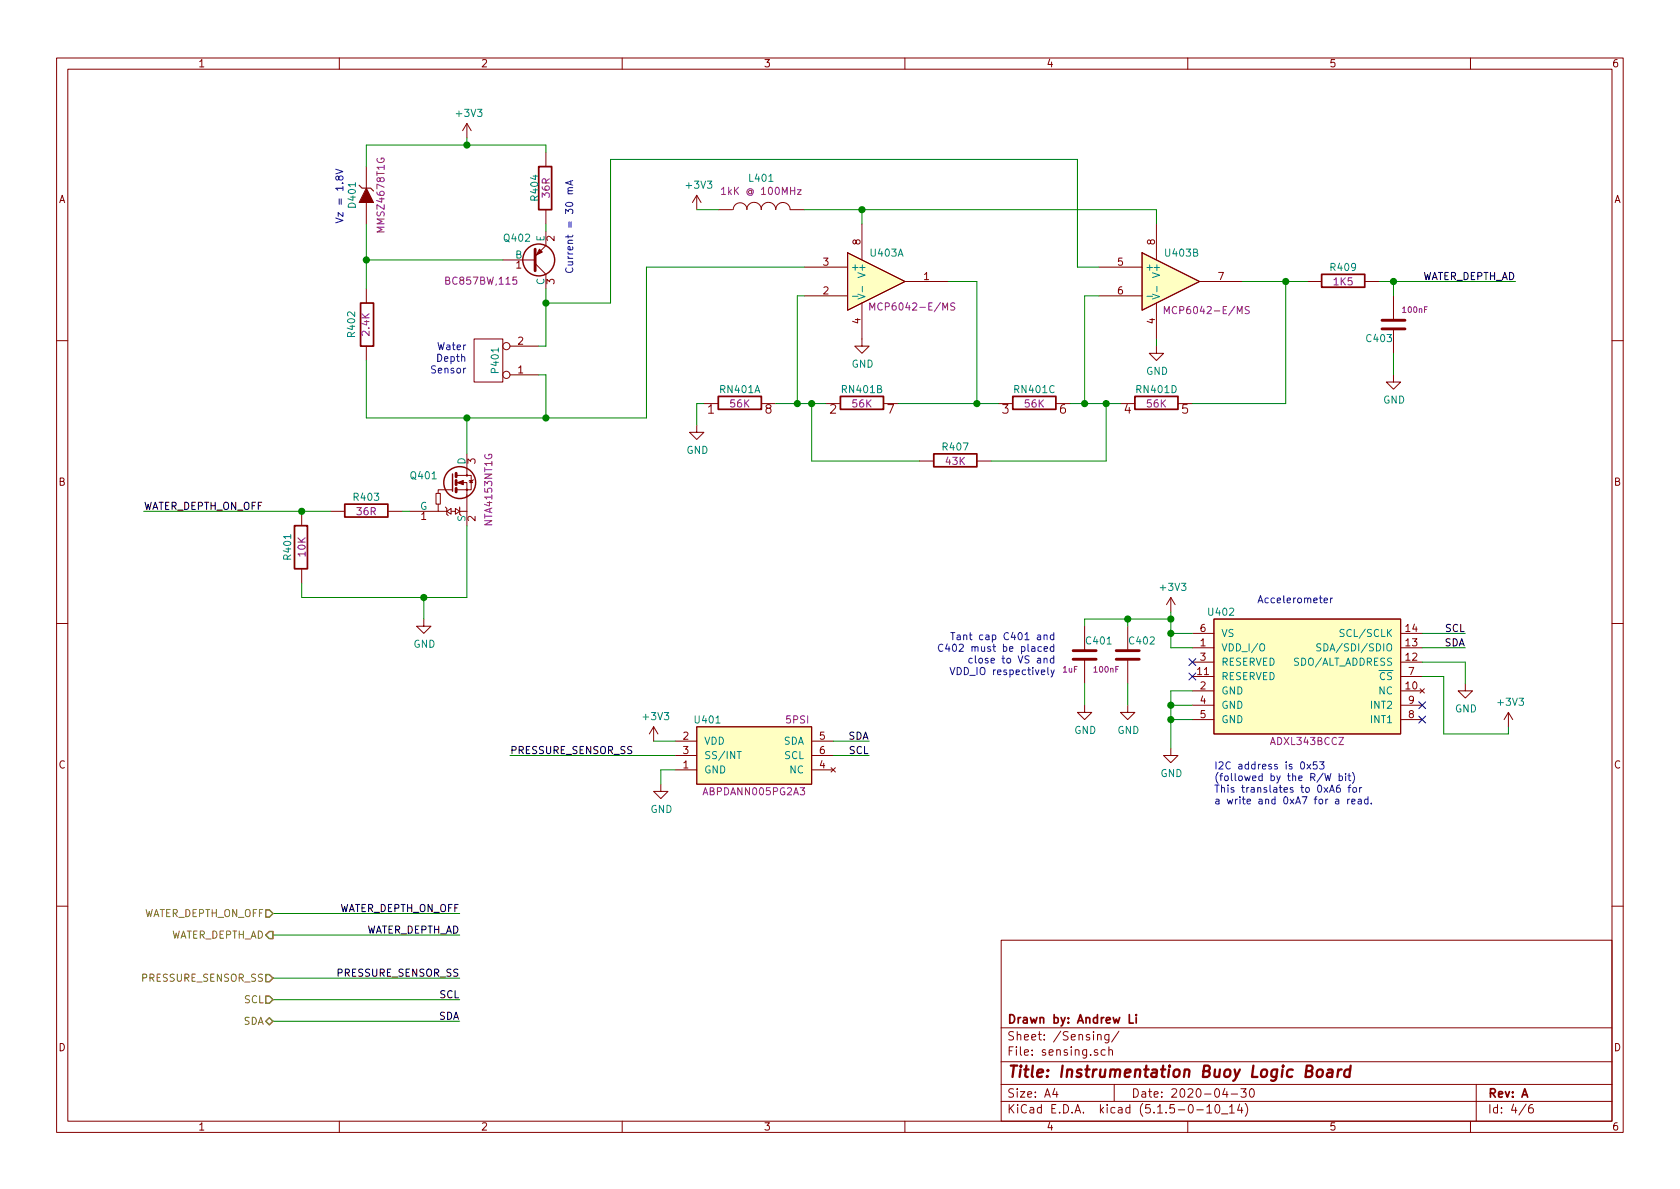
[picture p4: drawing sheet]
EESchema Schematic File Version 4
EELAYER 30 0
EELAYER END
$Descr A4 11693 8268
encoding utf-8
Sheet 4 6
Title "Instrumentation Buoy Logic Board"
Date "2020-04-30"
Rev "A"
Comp "Drawn by: Andrew Li"
Comment1 ""
Comment2 ""
Comment3 ""
Comment4 ""
$EndDescr
Text Notes 8750 4200 0    50   ~ 0
Accelerometer
NoConn ~ 8300 4600
NoConn ~ 8300 4700
Text Label 10200 4400 2    50   ~ 0
SCL
Text Label 10200 4500 2    50   ~ 0
SDA
NoConn ~ 9900 4900
NoConn ~ 9900 5000
Text Notes 8450 5600 0    50   ~ 0
I2C address is 0x53\n(followed by the R/W bit)\nThis translates to 0xA6 for\na write and 0xA7 for a read.
Text Notes 3250 2600 2    50   ~ 0
Water\nDepth\nSensor
Text Notes 2400 1550 1    50   ~ 0
Vz = 1.8V
Text Label 10550 1950 2    50   ~ 0
WATER_DEPTH_AD
Text Label 1000 3550 0    50   ~ 0
WATER_DEPTH_ON_OFF
Wire Wire Line
	9600 1950 9700 1950
Wire Wire Line
	9700 2600 9700 2450
Wire Wire Line
	9700 1950 9700 2050
Connection ~ 9700 1950
Wire Wire Line
	8150 4800 8150 4900
Wire Wire Line
	8150 4800 8300 4800
Wire Wire Line
	8300 4900 8150 4900
Connection ~ 8150 4900
Wire Wire Line
	8300 5000 8150 5000
Connection ~ 8150 5000
Wire Wire Line
	8150 4250 8150 4300
Wire Wire Line
	8150 4400 8300 4400
Wire Wire Line
	8150 4500 8300 4500
Connection ~ 8150 4400
Wire Wire Line
	7550 4350 7550 4300
Wire Wire Line
	7550 4300 7850 4300
Connection ~ 8150 4300
Wire Wire Line
	7850 4350 7850 4300
Connection ~ 7850 4300
Wire Wire Line
	7850 4750 7850 4900
Wire Wire Line
	7550 4750 7550 4900
Wire Wire Line
	10200 4750 10200 4600
Wire Wire Line
	10200 4600 9900 4600
Wire Wire Line
	9900 4700 10050 4700
Wire Wire Line
	10050 4700 10050 5100
Wire Wire Line
	2550 1550 2550 1800
Wire Wire Line
	3500 1800 2550 1800
Connection ~ 2550 1800
Wire Wire Line
	2550 2900 3250 2900
Wire Wire Line
	3800 2600 3800 2900
Wire Wire Line
	3250 3150 3250 2900
Connection ~ 3250 2900
Wire Wire Line
	1000 3550 2100 3550
Wire Wire Line
	2100 4150 2950 4150
Connection ~ 2100 3550
Wire Wire Line
	2100 4150 2100 4050
Wire Wire Line
	10200 4500 9900 4500
Wire Wire Line
	10200 4400 9900 4400
Wire Wire Line
	2550 1000 2550 1150
Wire Wire Line
	2950 4300 2950 4150
Connection ~ 2950 4150
Wire Wire Line
	3250 4150 3250 3650
Wire Wire Line
	3800 2000 3800 2100
Wire Wire Line
	2550 2900 2550 2500
Wire Wire Line
	3800 1000 3800 1050
Wire Wire Line
	3800 1600 3800 1550
Wire Wire Line
	3800 2400 3750 2400
Wire Wire Line
	3750 2600 3800 2600
Connection ~ 3800 2900
Wire Wire Line
	3800 2100 4250 2100
Connection ~ 3800 2100
Wire Wire Line
	2550 1000 3250 1000
Wire Wire Line
	3250 950  3250 1000
Connection ~ 3250 1000
Wire Wire Line
	1900 6950 3200 6950
Wire Wire Line
	1900 7100 3200 7100
Text Label 3200 6950 2    50   ~ 0
SCL
Text Label 3200 7100 2    50   ~ 0
SDA
Wire Wire Line
	1900 6350 3200 6350
Text Label 3200 6350 2    50   ~ 0
WATER_DEPTH_ON_OFF
$Comp
L Capacitors:ECS00052 C401
U 1 1
P 7550 4550
F 0 "C401" H 7550 4650 50  0000 L CNN
F 1 "ECS00052" V 7300 4400 40  0001 L CNN
F 2 "ECFootprints:EC0603_C" H 7588 4400 30  0001 C CNN
F 3 "${INTERNAL_PARTS_LIB}/Datasheets/Capacitors/Murata GRM Capacitors/GRM188R61H105KAAL#.pdf" H 7550 4550 60  0001 C CNN
F 4 "1uF" H 7450 4450 40  0000 C CNN "Component Value"
F 5 "GRM188R61H105KAALD" V 7700 4550 40  0001 C CNN "Manfacturer Part Number"
F 6 "Murata" V 7400 4550 40  0001 C CNN "Manufacturer"
F 7 "GRM Series" V 7800 4550 40  0001 C CNN "Series"
F 8 "1uF, 0603, 10%, 50V, X5R, Ceramic" V 7900 4500 40  0001 C CNN "Part Description"
	1    7550 4550
	1    0    0    -1  
$EndComp
$Comp
L Resistors:ECS00080 R404
U 1 1
P 3800 1300
F 0 "R404" H 3800 1380 50  0000 C CNN
F 1 "ECS00080" H 3800 1550 50  0001 C CNN
F 2 "ECFootprints:EC0603" H 3800 1230 30  0001 C CNN
F 3 "${INTERNAL_PARTS_LIB}/Datasheets/Resistors/Vishay - CRCW Series - Thick Film.pdf" H 3800 1300 30  0001 C CNN
F 4 "36R" H 3800 1300 50  0000 C CNN "Component Value"
F 5 "CRCW060336R0FKEA" H 3800 1200 50  0001 C CNN "Manufacturer Part Number"
F 6 "Vishay" H 3800 1450 50  0001 C CNN "Manufacturer"
F 7 "CRCW Series" H 3800 1100 50  0001 C CNN "Series"
F 8 "36R, 0603, 0.1W,  Thick Film" H 3800 1000 50  0001 C CNN "Part Description"
	1    3800 1300
	0    -1   -1   0   
$EndComp
$Comp
L Resistors:ECS00083 R409
U 1 1
P 9350 1950
F 0 "R409" H 9350 2050 50  0000 C CNN
F 1 "ECS00083" H 9350 2200 50  0001 C CNN
F 2 "ECFootprints:EC0603" H 9350 1880 30  0001 C CNN
F 3 "${INTERNAL_PARTS_LIB}/Datasheets/Resistors/Bourns - CR Series - Thick Film.pdf" H 9350 1950 30  0001 C CNN
F 4 "1K5" H 9350 1950 50  0000 C CNN "Component Value"
F 5 "CR0603-FX-1501ELF" H 9350 1850 50  0001 C CNN "Manufacturer Part Number"
F 6 "Bourns" H 9350 2100 50  0001 C CNN "Manufacturer"
F 7 "CR Series" H 9350 1750 50  0001 C CNN "Series"
F 8 "1K5, 0603, 1%,  0.1W, Thick Film" H 9350 1650 50  0001 C CNN "Part Description"
	1    9350 1950
	1    0    0    -1  
$EndComp
$Comp
L Capacitors:ECS00075 C403
U 1 1
P 9700 2250
F 0 "C403" H 9700 2350 50  0000 L CNN
F 1 "ECS00075" V 9450 2100 40  0001 L CNN
F 2 "ECFootprints:EC0603_C" H 9738 2100 30  0001 C CNN
F 3 "${INTERNAL_PARTS_LIB}/Datasheets/Capacitors/Murata GRM Capacitors/GRM188R71C104KA01#.pdf" H 9700 2250 60  0001 C CNN
F 4 "100nF" H 9550 2150 40  0000 C CNN "Component Value"
F 5 "GRM188R71C104KA01D" V 9850 2250 40  0001 C CNN "Manfacturer Part Number"
F 6 "Murata" V 9550 2250 40  0001 C CNN "Manufacturer"
F 7 "GRM Series" V 9950 2250 40  0001 C CNN "Series"
F 8 "100nF, 0603, 10%, 16V, X7R, Ceramic" V 10050 2200 40  0001 C CNN "Part Description"
	1    9700 2250
	-1   0    0    1   
$EndComp
$Comp
L Resistors:ECS00045 R401
U 1 1
P 2100 3800
F 0 "R401" H 2100 3900 50  0000 C CNN
F 1 "ECS00045" H 2100 4050 50  0001 C CNN
F 2 "ECFootprints:EC0603" H 2100 3730 30  0001 C CNN
F 3 "${INTERNAL_PARTS_LIB}/Datasheets/Resistors/Panasonic - ERJ Series - Thick Film.pdf" H 2100 3800 30  0001 C CNN
F 4 "10K" H 2100 3800 50  0000 C CNN "Component Value"
F 5 "ERJ3GEYJ103V" H 2100 3700 50  0001 C CNN "Manufacturer Part Number"
F 6 "Panasonic" H 2100 3950 50  0001 C CNN "Manufacturer"
F 7 "ERJ Series" H 2100 3600 50  0001 C CNN "Series"
F 8 "10K, 0603, 5%, 0.1W, Thick Film" H 2100 3500 50  0001 C CNN "Part Description"
	1    2100 3800
	0    -1   -1   0   
$EndComp
$Comp
L Sensors:ECS00016 U402
U 1 1
P 9100 4700
F 0 "U402" H 8500 5150 50  0000 C CNN
F 1 "ECS00016" H 9100 5150 50  0001 C CNN
F 2 "ECFootprints:ECS00016F" H 8850 4800 50  0001 C CNN
F 3 "${INTERNAL_PARTS_LIB}/Datasheets/Sensors/Analog Devices - ADXL343, 3 Axis Accelerometer.pdf" H 8850 4800 50  0001 C CNN
F 4 "ADXL343BCCZ" H 9100 4250 50  0000 C CNN "Manufacturer Part Number"
F 5 "Analog Device" H 9100 4150 50  0001 C CNN "Manufacturer"
F 6 "Accelerometer, 3 axis" H 9100 4050 50  0001 C CNN "Part Description"
	1    9100 4700
	1    0    0    -1  
$EndComp
$Comp
L Capacitors:ECS00075 C402
U 1 1
P 7850 4550
F 0 "C402" H 7850 4650 50  0000 L CNN
F 1 "ECS00075" V 7600 4400 40  0001 L CNN
F 2 "ECFootprints:EC0603_C" H 7888 4400 30  0001 C CNN
F 3 "${INTERNAL_PARTS_LIB}/Datasheets/Capacitors/Murata GRM Capacitors/GRM188R71C104KA01#.pdf" H 7850 4550 60  0001 C CNN
F 4 "100nF" H 7700 4450 40  0000 C CNN "Component Value"
F 5 "GRM188R71C104KA01D" V 8000 4550 40  0001 C CNN "Manfacturer Part Number"
F 6 "Murata" V 7700 4550 40  0001 C CNN "Manufacturer"
F 7 "GRM Series" V 8100 4550 40  0001 C CNN "Series"
F 8 "100nF, 0603, 10%, 16V, X7R, Ceramic" V 8200 4500 40  0001 C CNN "Part Description"
	1    7850 4550
	1    0    0    -1  
$EndComp
$Comp
L Connectors:ECS00067 P401
U 1 1
P 3400 2500
F 0 "P401" V 3350 2500 50  0000 C CNN
F 1 "ECS00067" H 3400 2250 50  0001 C CNN
F 2 "ECFootprints:ECS00067F" V 3250 2400 50  0001 C CNN
F 3 "${INTERNAL_PARTS_LIB}/Datasheets/Connectors/JST - PH Series.pdf" V 3350 2500 50  0001 C CNN
F 4 "2x1" H 3400 2150 50  0001 C CNN "Component Value"
F 5 "B2B-PH-SM4-TB(LF)(SN)" H 3450 2300 50  0001 C CNN "Manufacturer Part Number"
F 6 "JST" H 3400 2700 50  0001 C CNN "Manufacturer"
F 7 "PH Series" H 3400 2050 50  0001 C CNN "Series"
F 8 "2-way, header, 2mm pitch, vertical, SMD, PH Series" H 3400 1950 50  0001 C CNN "Part Description"
	1    3400 2500
	-1   0    0    1   
$EndComp
$Comp
L Transistors:ECS00087 Q401
U 1 1
P 3150 3400
F 0 "Q401" H 3050 3500 50  0000 R CNN
F 1 "ECS00087" H 3000 3550 40  0001 R CNN
F 2 "ECFootprints:ECSOT416" H 3020 3552 50  0001 C CNN
F 3 "${INTERNAL_PARTS_LIB}/Datasheets/Transistors/On Semiconductor - NTA4153N - NMOS.pdf" H 3150 3450 50  0001 C CNN
F 4 "NTA4153NT1G" V 3400 3400 50  0000 C CNN "Manufacturer Part Number"
F 5 "On Semiconductor" H 2850 3650 50  0001 C CNN "Manufacturer"
F 6 "MOSFET, N-Channel, 0.915A, 0R127" H 2850 3750 50  0001 C CNN "Part Description"
	1    3150 3400
	1    0    0    -1  
$EndComp
$Comp
L Diodes:ECS00072 D401
U 1 1
P 2550 1350
F 0 "D401" H 2550 1450 50  0000 C CNN
F 1 "ECS00072" H 2550 1550 50  0001 C CNN
F 2 "ECFootprints:ECS00072F" H 2550 1350 50  0001 C CNN
F 3 "${INTERNAL_PARTS_LIB}/Datasheets/Diodes/On Semiconductor - MMSZ4xxxT1G Series - Zener.pdf" H 2550 1350 50  0001 C CNN
F 4 "1.8V" H 2550 1650 50  0001 C CNN "Component Value"
F 5 "MMSZ4678T1G" H 2550 1250 50  0000 C CNN "Manufacturer Part Number"
F 6 "On Semiconductor" H 2550 1150 50  0001 C CNN "Manufacturer"
F 7 "Zener, 1.8V, 0.25W, SMD" H 2550 1050 50  0001 C CNN "Part Description"
	1    2550 1350
	0    -1   -1   0   
$EndComp
$Comp
L Transistors:ECS00073 Q402
U 1 1
P 3700 1800
F 0 "Q402" H 3700 1651 50  0000 R CNN
F 1 "ECS00073" H 3550 2000 40  0001 R CNN
F 2 "ECFootprints:ECSOT323" H 3600 1902 50  0001 C CNN
F 3 "${INTERNAL_PARTS_LIB}/Datasheets/Transistors/NXP - BC857W - PNP.pdf" H 3700 1800 50  0001 C CNN
F 4 "BC857BW,115" H 3350 1950 50  0000 C CNN "Manufacturer Part Number"
F 5 "NXP" H 3400 2100 50  0001 C CNN "Manufacturer"
F 6 "BJT, PNP, 45V, 0.1A" H 3400 2200 50  0001 C CNN "Part Description"
	1    3700 1800
	1    0    0    1   
$EndComp
$Comp
L Opamps:ECS00030 U403
U 1 1
P 6100 1950
F 0 "U403" H 6050 2150 50  0000 L CNN
F 1 "ECS00030" H 6050 2250 50  0001 L CNN
F 2 "ECFootprints:ECMSOP-8" H 6100 1950 50  0001 C CNN
F 3 "${INTERNAL_PARTS_LIB}/Datasheets/Opamps/Microchip - MCP6042 - Dual Package.pdf" H 6100 1950 50  0001 C CNN
F 4 "MCP6042-E/MS" H 6350 1775 50  0000 C CNN "Manufacturer Part Number"
F 5 "Microchip" H 6250 1650 50  0001 C CNN "Manufacturer"
F 6 "Dual Package, 8-MSOP, Unity Gain Stable" H 6700 2350 50  0001 C CNN "Part Description"
	1    6100 1950
	1    0    0    -1  
$EndComp
$Comp
L Resistors:ECS00080 R403
U 1 1
P 2550 3550
F 0 "R403" H 2550 3650 50  0000 C CNN
F 1 "ECS00080" H 2550 3800 50  0001 C CNN
F 2 "ECFootprints:EC0603" H 2550 3480 30  0001 C CNN
F 3 "${INTERNAL_PARTS_LIB}/Datasheets/Resistors/Vishay - CRCW Series - Thick Film.pdf" H 2550 3550 30  0001 C CNN
F 4 "36R" H 2550 3550 50  0000 C CNN "Component Value"
F 5 "CRCW060336R0FKEA" H 2550 3450 50  0001 C CNN "Manufacturer Part Number"
F 6 "Vishay" H 2550 3700 50  0001 C CNN "Manufacturer"
F 7 "CRCW Series" H 2550 3350 50  0001 C CNN "Series"
F 8 "36R, 0603, 0.1W,  Thick Film" H 2550 3250 50  0001 C CNN "Part Description"
	1    2550 3550
	1    0    0    -1  
$EndComp
Wire Wire Line
	2800 3550 2850 3550
Wire Wire Line
	9700 1950 10550 1950
Wire Wire Line
	8150 4900 8150 5000
Wire Wire Line
	8150 5000 8150 5200
Wire Wire Line
	8150 4400 8150 4500
Wire Wire Line
	8150 4300 8150 4400
Wire Wire Line
	7850 4300 8150 4300
Wire Wire Line
	2550 1800 2550 2000
Wire Wire Line
	3250 2900 3800 2900
Wire Wire Line
	2100 3550 2300 3550
Wire Wire Line
	2950 4150 3250 4150
Wire Wire Line
	3800 2900 4500 2900
Wire Wire Line
	3800 2100 3800 2400
Wire Wire Line
	3250 1000 3800 1000
$Comp
L Sensors:ECS00114 U401
U 1 1
P 5250 5300
F 0 "U401" H 4925 5600 50  0000 C CNN
F 1 "ECS00114" H 5250 5650 50  0001 C CNN
F 2 "ECFootprints:ECS00114F" H 5300 5100 50  0001 C CNN
F 3 "${INTERNAL_PARTS_LIB}/Datasheets/Sensors/ABPDANN005PG2A3.pdf" H 5250 5200 50  0001 C CNN
F 4 "5PSI" H 5550 5600 50  0000 C CNN "Component Value"
F 5 "ABPDANN005PG2A3" H 5250 5100 50  0000 C CNN "Manufacturer Part Number"
F 6 "Honeywell" H 5250 4800 50  0001 C CNN "Manufacturer"
F 7 "ABP Series" H 5250 4900 50  0001 C CNN "Series"
F 8 "Pressure Sensor, Amplified, 5 psi, Digital, Gauge, 3.3 VDC, Single Axial Barbed, 3.1 mA" H 5250 4700 50  0001 C CNN "Part Description"
	1    5250 5300
	1    0    0    -1  
$EndComp
Wire Wire Line
	5800 5150 6050 5150
Text Label 6050 5250 2    50   ~ 0
SCL
Text Label 6050 5150 2    50   ~ 0
SDA
Wire Wire Line
	4600 5450 4600 5350
Wire Wire Line
	4600 5350 4700 5350
Wire Wire Line
	4550 5150 4700 5150
Text Label 3550 5250 0    50   ~ 0
PRESSURE_SENSOR_SS
Wire Wire Line
	3550 5250 4700 5250
Text Label 3200 6800 2    50   ~ 0
PRESSURE_SENSOR_SS
Wire Wire Line
	1900 6800 3200 6800
Text HLabel 1900 6350 0    50   Input ~ 0
WATER_DEPTH_ON_OFF
Text HLabel 1900 6800 0    50   Input ~ 0
PRESSURE_SENSOR_SS
Text HLabel 1900 6950 0    50   Input ~ 0
SCL
Text HLabel 1900 7100 0    50   BiDi ~ 0
SDA
Text HLabel 1900 6500 0    50   Output ~ 0
WATER_DEPTH_AD
Text Label 3200 6500 2    50   ~ 0
WATER_DEPTH_AD
Wire Wire Line
	3200 6500 1900 6500
Wire Wire Line
	6050 5250 5800 5250
$Comp
L Opamps:ECS00030 U403
U 2 1
P 8150 1950
F 0 "U403" H 8100 2150 50  0000 L CNN
F 1 "ECS00030" H 8100 2250 50  0001 L CNN
F 2 "ECFootprints:ECMSOP-8" H 8150 1950 50  0001 C CNN
F 3 "${INTERNAL_PARTS_LIB}/Datasheets/Opamps/Microchip - MCP6042 - Dual Package.pdf" H 8150 1950 50  0001 C CNN
F 4 "MCP6042-E/MS" H 8400 1750 50  0000 C CNN "Manufacturer Part Number"
F 5 "Microchip" H 8300 1650 50  0001 C CNN "Manufacturer"
F 6 "Dual Package, 8-MSOP, Unity Gain Stable" H 8750 2350 50  0001 C CNN "Part Description"
	2    8150 1950
	1    0    0    -1  
$EndComp
Wire Wire Line
	8050 2400 8050 2350
Wire Wire Line
	4250 1100 7500 1100
Wire Wire Line
	7500 1100 7500 1850
Wire Wire Line
	7500 1850 7650 1850
Wire Wire Line
	4250 1100 4250 2100
Wire Wire Line
	5600 1850 4500 1850
Wire Wire Line
	4500 1850 4500 2900
Wire Wire Line
	5750 2800 5650 2800
Wire Wire Line
	5550 2050 5600 2050
Wire Wire Line
	6250 2800 6800 2800
Wire Wire Line
	6600 1950 6800 1950
Connection ~ 6800 2800
Wire Wire Line
	6800 2800 6950 2800
Wire Wire Line
	7450 2800 7550 2800
Wire Wire Line
	7550 2050 7650 2050
Wire Wire Line
	7800 2800 7700 2800
Connection ~ 7550 2800
Wire Wire Line
	4850 2950 4850 2800
Wire Wire Line
	4850 2800 4900 2800
Wire Wire Line
	5400 2800 5550 2800
Connection ~ 5550 2800
Wire Wire Line
	8300 2800 8950 2800
Wire Wire Line
	8950 1950 8650 1950
Wire Wire Line
	5650 3200 5650 2800
Connection ~ 5650 2800
Wire Wire Line
	5650 2800 5550 2800
Wire Wire Line
	7700 3200 7700 2800
Connection ~ 7700 2800
Wire Wire Line
	7700 2800 7550 2800
Wire Wire Line
	8950 1950 9100 1950
Connection ~ 8950 1950
Wire Wire Line
	6900 3200 7700 3200
Wire Wire Line
	5650 3200 6400 3200
$Comp
L Resistors:ECS00203 R407
U 1 1
P 6650 3200
F 0 "R407" H 6650 3300 50  0000 C CNN
F 1 "ECS00203" H 6650 3450 50  0001 C CNN
F 2 "ECFootprints:EC0603" H 6650 3130 30  0001 C CNN
F 3 "${INTERNAL_PARTS_LIB}/Datasheets/Resistors/Panasonic - ERJ Series - Thick Film.pdf" H 6650 3200 30  0001 C CNN
F 4 "43K" H 6650 3200 50  0000 C CNN "Component Value"
F 5 "ERJ-3EKF4302V" H 6650 3100 50  0001 C CNN "Manufacturer Part Number"
F 6 "Panasonic" H 6650 3350 50  0001 C CNN "Manufacturer"
F 7 "ERJ Series" H 6650 3000 50  0001 C CNN "Series"
F 8 "RES SMD 43K OHM 1% 1/10W 0603" H 6650 2900 50  0001 C CNN "Part Description"
	1    6650 3200
	1    0    0    -1  
$EndComp
$Comp
L Resistors:ECS00206 RN401
U 1 1
P 5150 2800
F 0 "RN401" H 5150 2900 50  0000 C CNN
F 1 "ECS00206" H 5150 2550 50  0001 C CNN
F 2 "ECFootprints:ECS00206F" H 5200 2650 50  0001 C CNN
F 3 "${INTERNAL_PARTS_LIB}/Datasheets/Resistors/Yageo YC TC.pdf" H 5150 2800 50  0001 C CNN
F 4 "56K" H 5150 2800 50  0000 C CNN "Component Value"
F 5 "TC164-FR-0756KL" H 5100 2350 50  0001 C CNN "Manufacturer Part Number"
F 6 "TC164" H 5150 2250 50  0001 C CNN "Series"
F 7 "RES ARRAY 4 RES 56K OHM 1206" H 5600 2450 50  0001 C CNN "Part Description"
F 8 "Yageo" H 0   0   50  0001 C CNN "Manufacturer"
	1    5150 2800
	1    0    0    -1  
$EndComp
$Comp
L Resistors:ECS00206 RN401
U 2 1
P 6000 2800
F 0 "RN401" H 6000 2900 50  0000 C CNN
F 1 "ECS00206" H 6000 2550 50  0001 C CNN
F 2 "ECFootprints:ECS00206F" H 6050 2650 50  0001 C CNN
F 3 "${INTERNAL_PARTS_LIB}/Datasheets/Resistors/Yageo YC TC.pdf" H 6000 2800 50  0001 C CNN
F 4 "56K" H 6000 2800 50  0000 C CNN "Component Value"
F 5 "TC164-FR-0756KL" H 5950 2350 50  0001 C CNN "Manufacturer Part Number"
F 6 "TC164" H 6000 2250 50  0001 C CNN "Series"
F 7 "RES ARRAY 4 RES 56K OHM 1206" H 6450 2450 50  0001 C CNN "Part Description"
F 8 "Yageo" H 0   0   50  0001 C CNN "Manufacturer"
	2    6000 2800
	1    0    0    -1  
$EndComp
$Comp
L Resistors:ECS00206 RN401
U 3 1
P 7200 2800
F 0 "RN401" H 7200 2900 50  0000 C CNN
F 1 "ECS00206" H 7200 2550 50  0001 C CNN
F 2 "ECFootprints:ECS00206F" H 7250 2650 50  0001 C CNN
F 3 "${INTERNAL_PARTS_LIB}/Datasheets/Resistors/Yageo YC TC.pdf" H 7200 2800 50  0001 C CNN
F 4 "56K" H 7200 2800 50  0000 C CNN "Component Value"
F 5 "TC164-FR-0756KL" H 7150 2350 50  0001 C CNN "Manufacturer Part Number"
F 6 "TC164" H 7200 2250 50  0001 C CNN "Series"
F 7 "RES ARRAY 4 RES 56K OHM 1206" H 7650 2450 50  0001 C CNN "Part Description"
F 8 "Yageo" H 0   0   50  0001 C CNN "Manufacturer"
	3    7200 2800
	1    0    0    -1  
$EndComp
$Comp
L Resistors:ECS00206 RN401
U 4 1
P 8050 2800
F 0 "RN401" H 8050 2900 50  0000 C CNN
F 1 "ECS00206" H 8050 2550 50  0001 C CNN
F 2 "ECFootprints:ECS00206F" H 8100 2650 50  0001 C CNN
F 3 "${INTERNAL_PARTS_LIB}/Datasheets/Resistors/Yageo YC TC.pdf" H 8050 2800 50  0001 C CNN
F 4 "56K" H 8050 2800 50  0000 C CNN "Component Value"
F 5 "TC164-FR-0756KL" H 8000 2350 50  0001 C CNN "Manufacturer Part Number"
F 6 "TC164" H 8050 2250 50  0001 C CNN "Series"
F 7 "RES ARRAY 4 RES 56K OHM 1206" H 8500 2450 50  0001 C CNN "Part Description"
F 8 "Yageo" H 0   0   50  0001 C CNN "Manufacturer"
	4    8050 2800
	1    0    0    -1  
$EndComp
Wire Wire Line
	5550 2050 5550 2800
Wire Wire Line
	6800 1950 6800 2800
Wire Wire Line
	7550 2050 7550 2800
Wire Wire Line
	8950 1950 8950 2800
$Comp
L Resistors:ECS00201 R402
U 1 1
P 2550 2250
F 0 "R402" H 2450 2150 50  0000 L CNN
F 1 "ECS00201" H 2550 2500 50  0001 C CNN
F 2 "ECFootprints:EC0603" H 2550 2180 30  0001 C CNN
F 3 "${INTERNAL_PARTS_LIB}/Datasheets/Resistors/Panasonic - ERJ Series - Thick Film.pdf" H 2550 2250 30  0001 C CNN
F 4 "2.4K" H 2550 2250 50  0000 C CNN "Component Value"
F 5 "ERJ-3EKF2401V" H 2550 2150 50  0001 C CNN "Manufacturer Part Number"
F 6 "Panasonic" H 2550 2400 50  0001 C CNN "Manufacturer"
F 7 "ERJ Series" H 2550 2050 50  0001 C CNN "Series"
F 8 "RES SMD 2.4K OHM 1% 1/10W 0603" H 2550 1950 50  0001 C CNN "Part Description"
	1    2550 2250
	0    1    1    0   
$EndComp
Text Notes 4000 1900 1    50   ~ 0
Current = 30 mA
$Comp
L power:GND #PWR0101
U 1 1
P 2950 4300
F 0 "#PWR0101" H 2950 4050 50  0001 C CNN
F 1 "GND" H 2955 4127 50  0000 C CNN
F 2 "" H 2950 4300 50  0001 C CNN
F 3 "" H 2950 4300 50  0001 C CNN
	1    2950 4300
	1    0    0    -1  
$EndComp
$Comp
L power:GND #PWR0102
U 1 1
P 4850 2950
F 0 "#PWR0102" H 4850 2700 50  0001 C CNN
F 1 "GND" H 4855 2777 50  0000 C CNN
F 2 "" H 4850 2950 50  0001 C CNN
F 3 "" H 4850 2950 50  0001 C CNN
	1    4850 2950
	1    0    0    -1  
$EndComp
$Comp
L power:GND #PWR0103
U 1 1
P 8050 2400
F 0 "#PWR0103" H 8050 2150 50  0001 C CNN
F 1 "GND" H 8055 2227 50  0000 C CNN
F 2 "" H 8050 2400 50  0001 C CNN
F 3 "" H 8050 2400 50  0001 C CNN
	1    8050 2400
	1    0    0    -1  
$EndComp
$Comp
L power:GND #PWR0104
U 1 1
P 9700 2600
F 0 "#PWR0104" H 9700 2350 50  0001 C CNN
F 1 "GND" H 9705 2427 50  0000 C CNN
F 2 "" H 9700 2600 50  0001 C CNN
F 3 "" H 9700 2600 50  0001 C CNN
	1    9700 2600
	1    0    0    -1  
$EndComp
$Comp
L power:GND #PWR0105
U 1 1
P 8150 5200
F 0 "#PWR0105" H 8150 4950 50  0001 C CNN
F 1 "GND" H 8155 5027 50  0000 C CNN
F 2 "" H 8150 5200 50  0001 C CNN
F 3 "" H 8150 5200 50  0001 C CNN
	1    8150 5200
	1    0    0    -1  
$EndComp
$Comp
L power:GND #PWR0106
U 1 1
P 10200 4750
F 0 "#PWR0106" H 10200 4500 50  0001 C CNN
F 1 "GND" H 10205 4577 50  0000 C CNN
F 2 "" H 10200 4750 50  0001 C CNN
F 3 "" H 10200 4750 50  0001 C CNN
	1    10200 4750
	1    0    0    -1  
$EndComp
$Comp
L power:GND #PWR0107
U 1 1
P 7850 4900
F 0 "#PWR0107" H 7850 4650 50  0001 C CNN
F 1 "GND" H 7855 4727 50  0000 C CNN
F 2 "" H 7850 4900 50  0001 C CNN
F 3 "" H 7850 4900 50  0001 C CNN
	1    7850 4900
	1    0    0    -1  
$EndComp
$Comp
L power:GND #PWR0108
U 1 1
P 7550 4900
F 0 "#PWR0108" H 7550 4650 50  0001 C CNN
F 1 "GND" H 7555 4727 50  0000 C CNN
F 2 "" H 7550 4900 50  0001 C CNN
F 3 "" H 7550 4900 50  0001 C CNN
	1    7550 4900
	1    0    0    -1  
$EndComp
$Comp
L power:GND #PWR0109
U 1 1
P 4600 5450
F 0 "#PWR0109" H 4600 5200 50  0001 C CNN
F 1 "GND" H 4605 5277 50  0000 C CNN
F 2 "" H 4600 5450 50  0001 C CNN
F 3 "" H 4600 5450 50  0001 C CNN
	1    4600 5450
	1    0    0    -1  
$EndComp
$Comp
L power:GND #PWR0110
U 1 1
P 6000 2350
F 0 "#PWR0110" H 6000 2100 50  0001 C CNN
F 1 "GND" H 6005 2177 50  0000 C CNN
F 2 "" H 6000 2350 50  0001 C CNN
F 3 "" H 6000 2350 50  0001 C CNN
	1    6000 2350
	1    0    0    -1  
$EndComp
$Comp
L power:+3V3 #PWR0111
U 1 1
P 3250 950
F 0 "#PWR0111" H 3250 800 50  0001 C CNN
F 1 "+3V3" H 3265 1123 50  0000 C CNN
F 2 "" H 3250 950 50  0001 C CNN
F 3 "" H 3250 950 50  0001 C CNN
	1    3250 950 
	1    0    0    -1  
$EndComp
$Comp
L power:+3V3 #PWR0112
U 1 1
P 4850 1450
F 0 "#PWR0112" H 4850 1300 50  0001 C CNN
F 1 "+3V3" H 4865 1623 50  0000 C CNN
F 2 "" H 4850 1450 50  0001 C CNN
F 3 "" H 4850 1450 50  0001 C CNN
	1    4850 1450
	1    0    0    -1  
$EndComp
$Comp
L power:+3V3 #PWR0114
U 1 1
P 8150 4250
F 0 "#PWR0114" H 8150 4100 50  0001 C CNN
F 1 "+3V3" H 8165 4423 50  0000 C CNN
F 2 "" H 8150 4250 50  0001 C CNN
F 3 "" H 8150 4250 50  0001 C CNN
	1    8150 4250
	1    0    0    -1  
$EndComp
$Comp
L power:+3V3 #PWR0115
U 1 1
P 4550 5150
F 0 "#PWR0115" H 4550 5000 50  0001 C CNN
F 1 "+3V3" H 4565 5323 50  0000 C CNN
F 2 "" H 4550 5150 50  0001 C CNN
F 3 "" H 4550 5150 50  0001 C CNN
	1    4550 5150
	1    0    0    -1  
$EndComp
$Comp
L power:+3V3 #PWR0116
U 1 1
P 10500 5050
F 0 "#PWR0116" H 10500 4900 50  0001 C CNN
F 1 "+3V3" H 10515 5223 50  0000 C CNN
F 2 "" H 10500 5050 50  0001 C CNN
F 3 "" H 10500 5050 50  0001 C CNN
	1    10500 5050
	1    0    0    -1  
$EndComp
Wire Wire Line
	10500 5100 10500 5050
Wire Wire Line
	10050 5100 10500 5100
Text Notes 7350 4700 2    50   ~ 0
Tant cap C401 and\nC402 must be placed\nclose to VS and\nVDD_IO respectively
$Comp
L Inductors:ECS00074 L401
U 1 1
P 5300 1450
F 0 "L401" V 5516 1450 50  0000 C CNN
F 1 "ECS00074" V 5150 1450 50  0001 C CNN
F 2 "ECFootprints:EC0603_L" H 5300 1450 50  0001 C CNN
F 3 "${INTERNAL_PARTS_LIB}/Datasheets/Inductors/Murata - BLM18T Series - Ferrite Bead.pdf" H 5300 1450 50  0001 C CNN
F 4 "1kK @ 100MHz" V 5425 1450 50  0000 C CNN "Component Value"
F 5 "BLM18TG102TN1D" V 5500 1450 50  0001 C CNN "Manufacturer Part Number"
F 6 "Murata" V 5600 1450 50  0001 C CNN "Manufacturer"
F 7 "BLM18T Series" V 5700 1450 50  0001 C CNN "Series"
F 8 "1K @ 100MHz, 0603, 0.1A, 0R6" V 5800 1450 50  0001 C CNN "Part Description"
	1    5300 1450
	0    -1   -1   0   
$EndComp
Wire Wire Line
	4850 1450 5000 1450
Wire Wire Line
	5600 1450 6000 1450
Wire Wire Line
	6000 1450 6000 1550
Wire Wire Line
	6000 1450 8050 1450
Wire Wire Line
	8050 1450 8050 1550
Connection ~ 6000 1450
$EndSCHEMATC
